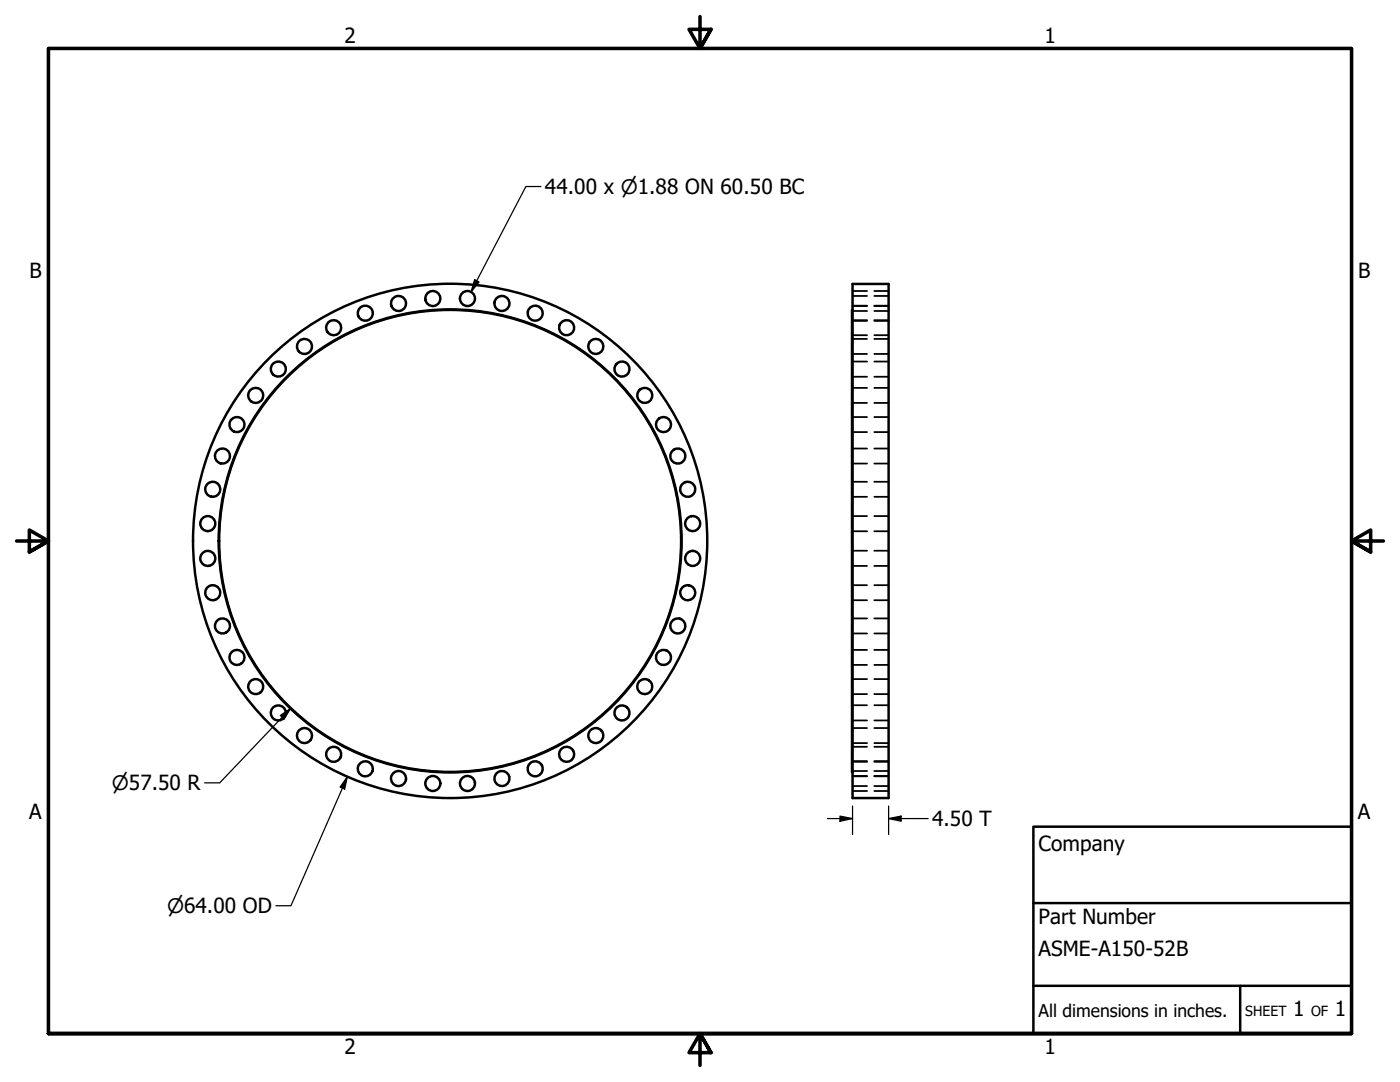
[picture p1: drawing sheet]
<svg xmlns="http://www.w3.org/2000/svg" width="279mm" height="216mm" viewBox="0 0 279 216" stroke-linecap="round" stroke-linejoin="round" font-family="sans-serif">
<!-- layer: Visible (ANSI) -->
<g fill="none" stroke="#000" stroke-width=".49">
<path d="M170.1 56.7h7.2v102.5h-7.2zM170.1 61.8h-.1v92.3h.1"/>
<circle cx="86.4" cy="59.6" r="1.5"/>
<circle cx="93.3" cy="59.6" r="1.5"/>
<circle cx="51" cy="78.9" r="1.5"/>
<circle cx="55.5" cy="73.6" r="1.5"/>
<circle cx="60.8" cy="69.1" r="1.5"/>
<circle cx="66.6" cy="65.4" r="1.5"/>
<circle cx="72.9" cy="62.5" r="1.5"/>
<circle cx="79.5" cy="60.6" r="1.5"/>
<circle cx="100.2" cy="60.6" r="1.5"/>
<circle cx="106.8" cy="62.5" r="1.5"/>
<circle cx="113.1" cy="65.4" r="1.5"/>
<circle cx="118.9" cy="69.1" r="1.5"/>
<circle cx="124.1" cy="73.6" r="1.5"/>
<circle cx="128.7" cy="78.9" r="1.5"/>
<circle cx="42.5" cy="97.6" r="1.5"/>
<circle cx="44.4" cy="91" r="1.5"/>
<circle cx="47.3" cy="84.7" r="1.5"/>
<circle cx="132.4" cy="84.7" r="1.5"/>
<circle cx="135.3" cy="91" r="1.5"/>
<circle cx="137.2" cy="97.6" r="1.5"/>
<circle cx="41.5" cy="111.4" r="1.5"/>
<circle cx="41.5" cy="104.5" r="1.5"/>
<circle cx="42.5" cy="118.3" r="1.5"/>
<circle cx="89.8" cy="107.9" r="46.1"/>
<circle cx="89.8" cy="107.9" r="46.2"/>
<circle cx="89.8" cy="107.9" r="51.3"/>
<circle cx="137.2" cy="118.3" r="1.5"/>
<circle cx="138.2" cy="111.4" r="1.5"/>
<circle cx="138.2" cy="104.5" r="1.5"/>
<circle cx="44.4" cy="124.9" r="1.5"/>
<circle cx="47.3" cy="131.2" r="1.5"/>
<circle cx="51" cy="137" r="1.5"/>
<circle cx="128.7" cy="137" r="1.5"/>
<circle cx="132.4" cy="131.2" r="1.5"/>
<circle cx="135.3" cy="124.9" r="1.5"/>
<circle cx="55.5" cy="142.3" r="1.5"/>
<circle cx="60.8" cy="146.8" r="1.5"/>
<circle cx="66.6" cy="150.5" r="1.5"/>
<circle cx="72.9" cy="153.4" r="1.5"/>
<circle cx="79.5" cy="155.3" r="1.5"/>
<circle cx="86.4" cy="156.3" r="1.5"/>
<circle cx="93.3" cy="156.3" r="1.5"/>
<circle cx="100.2" cy="155.3" r="1.5"/>
<circle cx="106.8" cy="153.4" r="1.5"/>
<circle cx="113.1" cy="150.5" r="1.5"/>
<circle cx="118.9" cy="146.8" r="1.5"/>
<circle cx="124.1" cy="142.3" r="1.5"/>
</g>
<!-- layer: Hidden (ANSI) -->
<g fill="none" stroke="#000" stroke-width=".35">
<path d="M170.1 59.1h2.9M170.1 58.1h2.9M174.5 59.1h2.8M174.5 58.1h2.8M170.1 62.1h2.9M170.1 64h2.9M170.1 61h2.9M170.1 66.9h2.9M170.1 63.9h2.9M170.1 70.6h2.9M170.1 67.6h2.9M170.1 75.2h2.9"/>
<path d="M170.1 72.1h2.9M170.1 77.4h2.9M170.1 61.1h2.9M174.5 62.1h2.8M174.5 64h2.8M174.5 61h2.8M174.5 66.9h2.8M174.5 63.9h2.8M174.5 70.6h2.8M174.5 67.6h2.8M174.5 75.2h2.8M174.5 72.1h2.8"/>
<path d="M174.5 77.4h2.8M174.5 61.1h2.8M170.1 80.4h2.9M170.1 86.2h2.9M170.1 83.2h2.9M170.1 92.5h2.9M170.1 89.5h2.9M170.1 99.1h2.9M170.1 96.1h2.9M174.5 80.4h2.8M174.5 86.2h2.8M174.5 83.2h2.8"/>
<path d="M174.5 92.5h2.8M174.5 89.5h2.8M174.5 99.1h2.8M174.5 96.1h2.8M170.1 106h2.9M170.1 103h2.9M170.1 112.9h2.9M170.1 109.9h2.9M170.1 119.8h2.9M170.1 116.8h2.9M174.5 106h2.8M174.5 103h2.8"/>
<path d="M174.5 112.9h2.8M174.5 109.9h2.8M174.5 119.8h2.8M174.5 116.8h2.8M170.1 126.4h2.9M170.1 123.4h2.9M170.1 132.7h2.9M170.1 129.7h2.9M170.1 138.5h2.9M170.1 135.5h2.9M174.5 126.4h2.8M174.5 123.4h2.8"/>
<path d="M174.5 132.7h2.8M174.5 129.7h2.8M174.5 138.5h2.8M174.5 135.5h2.8M170.1 143.8h2.9M170.1 140.7h2.9M170.1 148.3h2.9M170.1 145.3h2.9M170.1 152h2.9M170.1 149h2.9M170.1 154.9h2.9M170.1 151.9h2.9"/>
<path d="M170.1 156.8h2.9M170.1 153.8h2.9M170.1 157.8h2.9M170.1 154.8h2.9M174.5 143.8h2.8M174.5 140.7h2.8M174.5 148.3h2.8M174.5 145.3h2.8M174.5 152h2.8M174.5 149h2.8M174.5 154.9h2.8M174.5 151.9h2.8"/>
<path d="M174.5 156.8h2.8M174.5 153.8h2.8M174.5 157.8h2.8M174.5 154.8h2.8"/>
</g>
<!-- layer: Border (ANSI) -->
<path d="M139.7 3.3v6.4l-2.2-3.8h4.4l-2.2 3.8 2.2-3.8M3.3 107.9h6.4l-3.8-2.1v4.3l3.8-2.2-3.8 2.2M276.1 107.9h-6.4l3.8-2.1v4.3l-3.8-2.2 3.8 2.2M9.7 206.2v-196.5h260v196.5h-260h260M141.9 210l-2.2-3.8 2.2 3.8h-4.4l2.2-3.8v6.4" fill="none" stroke="#000" stroke-width=".71"/>
<!-- layer: Title (ANSI) -->
<path d="M206.2 165h63.5v41.2h-63.5zM206.2 196.7h63.5M206.2 180.2h63.5M247.5 196.7v9.5" fill="none" stroke="#000" stroke-width=".49"/>
<!-- layer: Dimension (ANSI) -->
<path d="M107.9 37.2h-2.9l-11 21M94.7 55.8l.9 .5-1.6 1.9zM56 142.8l2-1.5-1.3 2.2zM58 141.3l-14.1 14.9h-3M69.3 155l-.5 2.4-.9-.3zM69.3 155l-11.2 25.7h-3M165.1 163.3h5M167.6 162.8l2.5 .5-2.5 .6zM170.1 160.8v5.7M177.3 163.3l2.5-.5v1.1zM177.3 163.3h7.9M177.3 160.8v5.7" fill="none" stroke="#000" stroke-width=".25"/>
<g fill="#000">
<path d="M94.7 55.8l.9 .5-1.6 1.9z" fill-rule="evenodd"/>
<path d="M56 142.8l2-1.5-1.3 2.2z" fill-rule="evenodd"/>
<path d="M69.3 155l-.5 2.4-.9-.3z" fill-rule="evenodd"/>
<path d="M167.6 162.8l2.5 .5-2.5 .6z" fill-rule="evenodd"/>
<path d="M177.3 163.3l2.5-.5v1.1z" fill-rule="evenodd"/>
</g>
<g font-size="4.2">
<text x="68.7" y="8.6">2</text>
<text x="208.4" y="8.6">1</text>
<text x="108.8" y="38.7">44.00 x ⌀1.88 ON 60.50 BC</text>
<text x="5.9" y="55.5">B</text>
<text x="271" y="55.5">B</text>
<text x="5.8" y="163.4">A</text>
<text x="186" y="164.9">4.50 T</text>
<text x="271" y="163.4">A</text>
<text x="207.3" y="169.8">Company</text>
<text x="207.3" y="184.4">Part Number</text>
<text x="207.3" y="190.7">ASME-A150-52B</text>
<text x="258.1" y="202.8">1</text>
<text x="266.4" y="202.8">1</text>
<text x="68.7" y="210.3">2</text>
<text x="208.4" y="210.3">1</text>
</g>
<g font-size="4">
<text x="22.3" y="157.7">⌀57.50 R</text>
<text x="33.3" y="182.2">⌀64.00 OD</text>
</g>
<text font-size="3.5" x="207.3" y="202.9">All dimensions in inches.</text>
<g font-size="2.8">
<text x="248.5" y="202.8">SHEET</text>
<text x="261.7" y="202.8">OF</text>
</g>
</svg>
